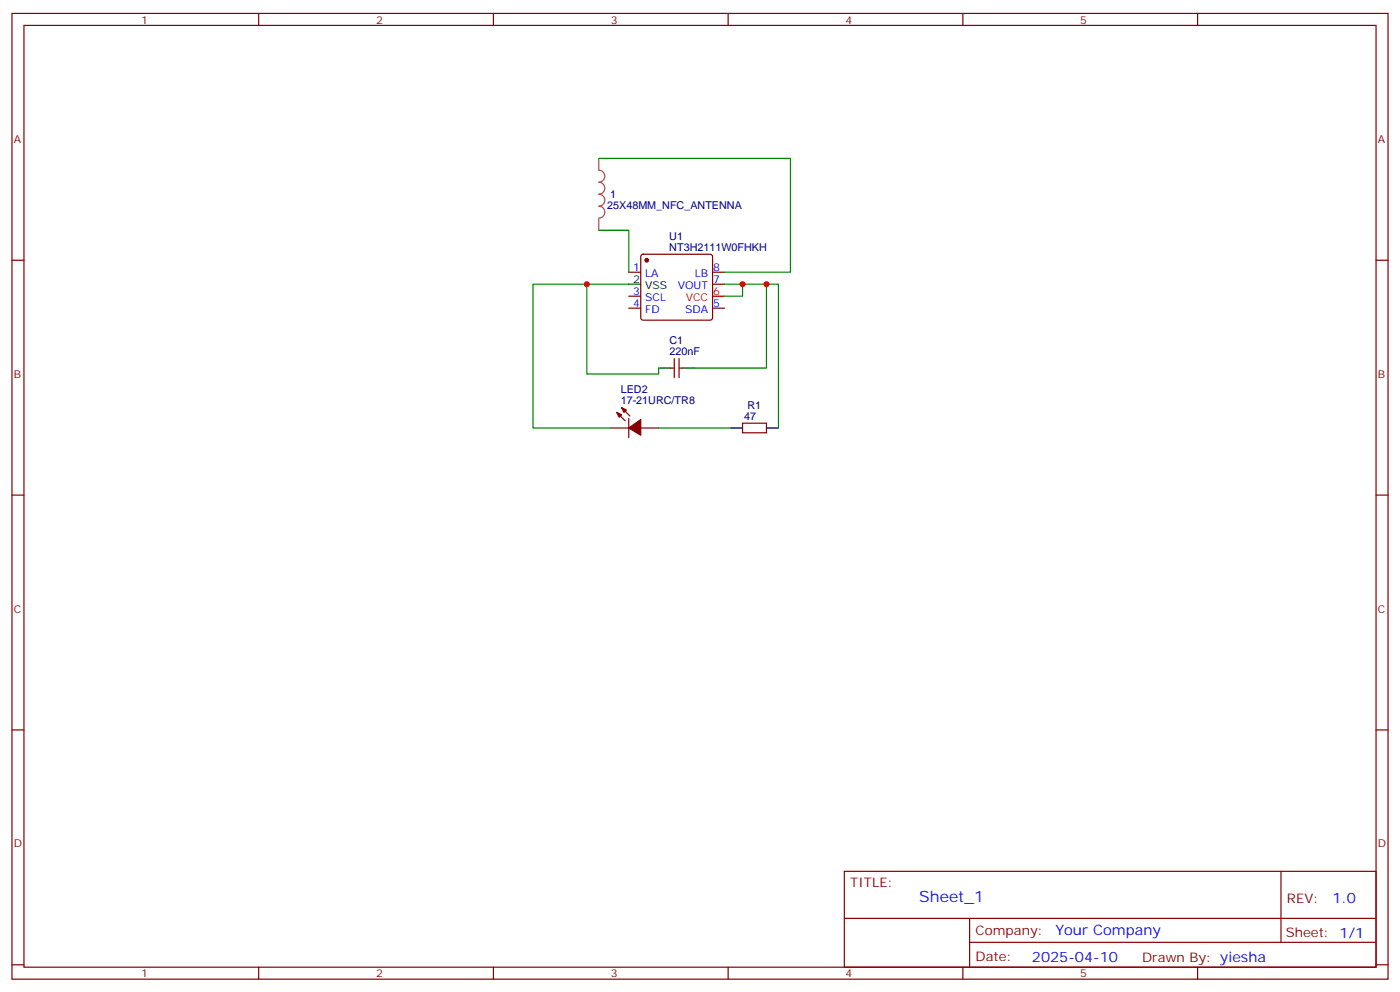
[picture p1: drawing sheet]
<svg xmlns="http://www.w3.org/2000/svg" width="412mm" height="292mm" viewBox="0 0 412 292" stroke-linecap="round" stroke-linejoin="round" font-family="sans-serif">
<g fill="none" stroke="#870000" stroke-width=".35">
<path d="M3.5 4h405.4v284.3h-405.4zM7.1 7.5h398.2v277.3h-398.2zM76.2 4v3.5M145.3 4v3.5M214.5 4v3.5M283.6 4v3.5M352.8 4v3.5M3.5 76.6h3.6M189 75.1l.4-.2h19.8l.5 .2 .2 .5v18l-.2 .5-.5 .2h-19.8l-.5-.3-.2-.4v-18zM405.3 76.6h3.6M185.2 80.2h3.5M185.2 90.7h3.5"/>
<path d="M185.2 87.2h3.5M209.9 80.2h3.5M209.9 83.7h3.5M209.9 90.7h3.5M197.6 108.4h1M198.6 105.6v5.6M200 105.6v5.6M200 108.4h1.1M179.9 126h5.3M181.7 121.4l2.4 2.5M183.1 120l2.5 2.5M185.2 123.2v5.6"/>
<path d="M188.7 126h5.3M218.7 124.6h7.1v2.8h-7.1zM3.5 145.8h3.6M405.3 145.8h3.6M3.5 214.9h3.6M405.3 214.9h3.6M248.7 256.5h156.6v28.3h-156.6zM377.3 256.6v20.8M248.7 270.4h156.5M285.6 277.4h119.6M285.6 270.4v14.1M3.5 284.1h3.6"/>
<path d="M76.2 284.8v3.5M145.3 284.8v3.5M214.5 284.8v3.5M283.6 284.8v3.5M352.8 284.8v3.5M405.3 284.1h3.6"/>
</g>
<path d="M209.9 87.2h3.5" fill="none" stroke="#f00" stroke-width=".35"/>
<path d="M185.2 83.7h3.5M194 108.4h3.6M201.1 108.4h3.5M215.2 126h3.5M225.8 126h3.5" fill="none" stroke="#000" stroke-width=".35"/>
<g fill="#870000" stroke="#870000" stroke-width=".35">
<path d="M181.7 121.4l1.4 .7-.7 .7z"/>
<path d="M183.1 120l1.4 .7-.7 .7z"/>
<path d="M185.2 126l3.5-2.5v4.6z"/>
<circle cx="190.5" cy="76.6" r=".53"/>
</g>
<path d="M176.4 46.6v3.5a1.76 1.76 0 0 1 1.8 1.8 1.76 1.76 0 0 1-1.8 1.7 1.76 1.76 0 0 1 1.8 1.8 1.76 1.76 0 0 1-1.8 1.8 1.76 1.76 0 0 1 1.8 1.7 1.76 1.76 0 0 1-1.8 1.8 1.76 1.76 0 0 1 1.8 1.8 1.76 1.76 0 0 1-1.8 1.7M176.4 64.3v3.5" fill="none" stroke="#a64a4a" stroke-width=".35"/>
<path d="M176.4 46.6h56.4v33.6h-19.4M176.4 67.8h8.8v12.4M172.9 83.7h-15.9v42.3h22.9M185.2 83.7h-12.3v26.4h21.1v-1.7M213.4 83.7h12.4v24.7h-21.2M218.7 83.7v3.5h-5.3M225.8 83.7h3.5v42.3M194 126h21.2" fill="none" stroke="#008700" stroke-width=".35"/>
<g fill="#c00">
<circle cx="172.9" cy="83.7" r=".88"/>
<circle cx="225.8" cy="83.7" r=".88"/>
<circle cx="218.7" cy="83.7" r=".88"/>
</g>
<text font-size="4.6" fill="#00f" x="270.8" y="265.6">Sheet_1</text>
<g font-size="4.2" fill="#00f">
<text x="392.5" y="265.8">1.0</text>
<text x="310.9" y="275.4">Your Company</text>
<text x="304" y="283.2">2025-04-10</text>
</g>
<g font-size="3.9" fill="#800">
<text x="250.5" y="261.1">TITLE:</text>
<text x="379.1" y="265.8">REV:</text>
<text x="287.4" y="275.3">Company:</text>
<text x="378.7" y="275.9">Sheet: 1/1</text>
<text x="287.4" y="283">Date:</text>
<text x="336.4" y="283.1">Drawn By: yiesha</text>
</g>
<g font-size="3.2" fill="#800">
<text x="41.6" y="6.9">1</text>
<text x="110.8" y="6.9">2</text>
<text x="179.9" y="6.9">3</text>
<text x="249.1" y="6.9">4</text>
<text x="318.2" y="6.9">5</text>
<text x="4.1" y="42.1">A</text>
<text x="405.9" y="42.1">A</text>
<text x="4.1" y="111.2">B</text>
<text x="405.9" y="111.2">B</text>
<text x="4.1" y="180.3">C</text>
<text x="405.9" y="180.3">C</text>
<text x="4.1" y="249.5">D</text>
<text x="405.9" y="249.5">D</text>
<text x="41.6" y="287.8">1</text>
<text x="110.8" y="287.8">2</text>
<text x="179.9" y="287.8">3</text>
<text x="249.1" y="287.8">4</text>
<text x="318.2" y="287.8">5</text>
</g>
<g font-size="3.2" fill="#000080">
<text x="179.7" y="58.3">1</text>
<text x="178.9" y="61.5">25X48MM_NFC_ANTENNA</text>
<text x="197.2" y="70.6">U1</text>
<text x="197.2" y="73.8">NT3H2111W0FHKH</text>
<text x="197.2" y="101.3">C1</text>
<text x="197.2" y="104.5">220nF</text>
<text x="182.9" y="119">17-21URC/TR8</text>
<text x="182.9" y="115.8">LED2</text>
<text x="219.2" y="123.7">47</text>
<text x="220.1" y="120.4">R1</text>
</g>
<g font-size="3.2">
<text x="186.5" y="83.3">2</text>
<text x="190" y="85.1">VSS</text>
</g>
<g font-size="3.2" fill="#00f">
<text x="186.5" y="79.8">1</text>
<text x="190" y="81.6">LA</text>
<text x="204.7" y="81.6">LB</text>
<text x="210.1" y="79.8">8</text>
<text x="210.1" y="83.3">7</text>
<text x="186.5" y="86.9">3</text>
<text x="190" y="88.6">SCL</text>
<text x="199.7" y="85.1">VOUT</text>
<text x="186.5" y="90.4">4</text>
<text x="190" y="92.1">FD</text>
<text x="201.8" y="92.1">SDA</text>
<text x="210.1" y="90.4">5</text>
</g>
<g font-size="3.2" fill="#f00">
<text x="202" y="88.6">VCC</text>
<text x="210.1" y="86.9">6</text>
</g>
</svg>
